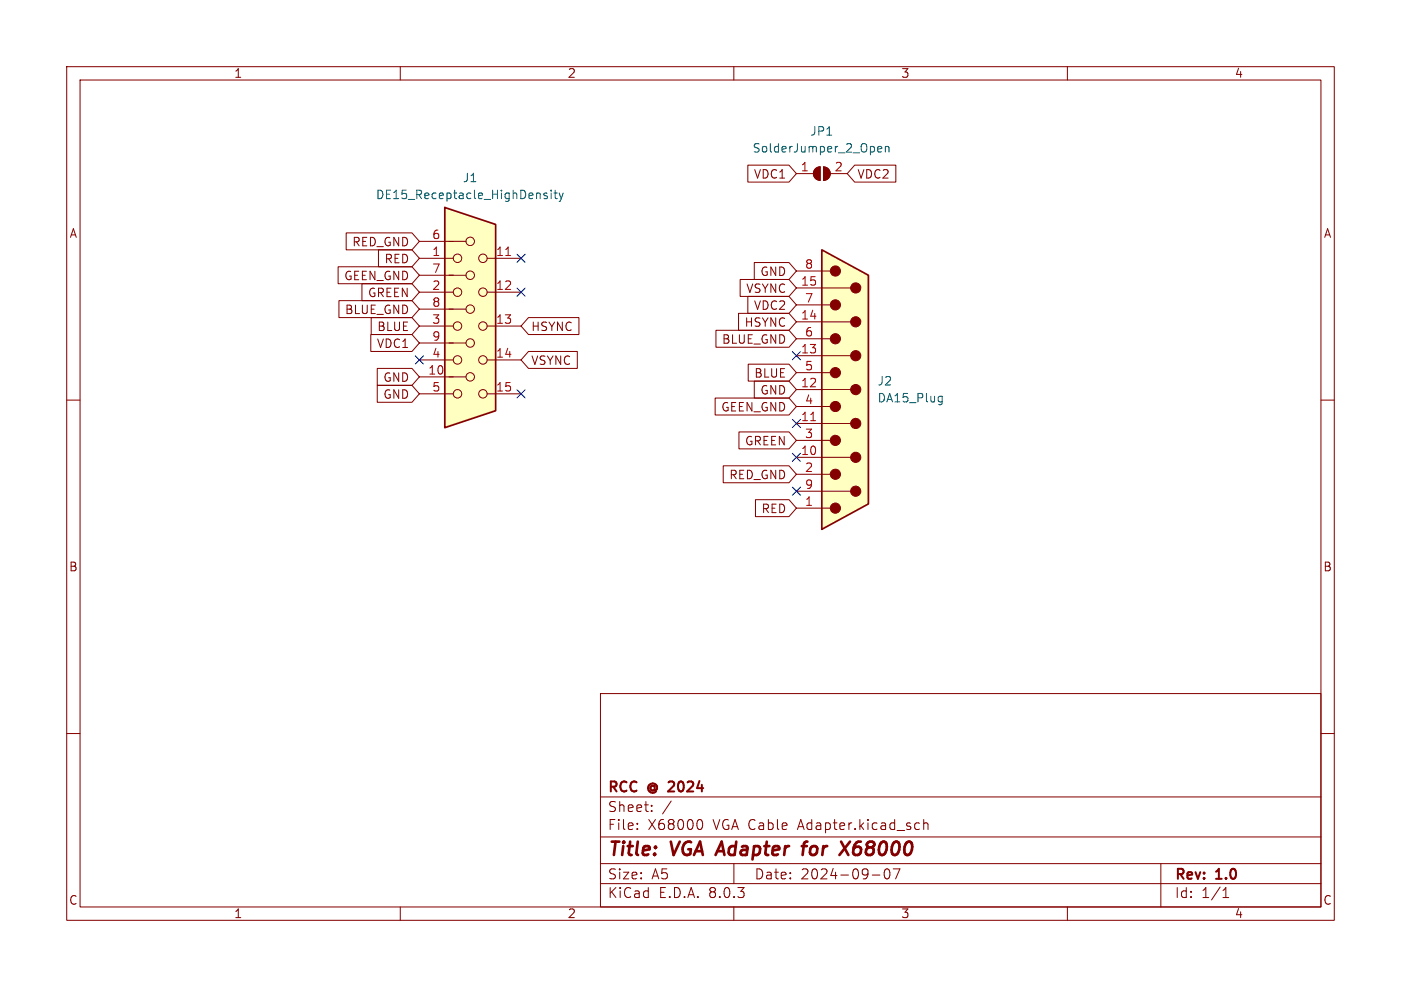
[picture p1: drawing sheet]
<svg xmlns="http://www.w3.org/2000/svg" width="210mm" height="148mm" viewBox="0 0 210 148" stroke-linecap="round" stroke-linejoin="round" font-family="sans-serif">
<g fill="none" stroke="#840000" stroke-width=".15">
<path d="M10 10h190v128h-190zM12 12h186v124h-186zM60 10v2M110 10v2M160 10v2M119.4 26h2.5M122.2 25.3l.4-.2 .3-.1v2a1.01 1.01 0 0 1-.9-.6 1.01 1.01 0 0 1 .2-1.1zM123.4 25a1.01 1.01 0 0 1 1.1 1 1.01 1.01 0 0 1-1.1 1.1zM124.5 26h2.5M10 60h2M198 60h2M10 110h2"/>
<path d="M90 104h108v32h-108zM90 119.5h108M198 110h2M60 136v2M90 132.5h108M90 129.5h108M90 125.5h108M95.5 124.2v.2M95.5 123.5v.1M97.7 121.5v.2M97.7 120.8v.1M100.6 120.1l-1.3 1.9"/>
<path d="M104.8 122.9h.2a.94 .94 0 0 1 0 1.5h-.2M110 136v2M110 129.5v3M130.8 131.2h1.1M132.7 130.4l.3-.1a.94 .94 0 0 1 0 1.5h-.1a.91 .91 0 0 1-.2-1.4zM133.9 130.3h1l-.6 1.5M137.7 123.4l.1 .1M137.8 124.3l-.1 .1M138.5 122.9v1.5M138.5 123.5a.37 .37 0 0 1 .6 .1v.8M160 136v2M174 129.5v6.5"/>
<path d="M183.3 134.6h.9M183.3 133.5l.5-.4v1.5"/>
</g>
<path d="M120.2 126.9h.7M121 126.2l-.4 .1-.1 .2-.2 1.7M126.1 126.2l1.1 2M127.4 126.2l-1.6 2" fill="none" stroke="#840000" stroke-width=".4"/>
<g fill="#840000" stroke="#840000" stroke-width=".15">
<path d="M122.2 25.3l.4-.2 .3-.1v2a1.01 1.01 0 0 1-.9-.6 1.01 1.01 0 0 1 .2-1.1z"/>
<path d="M123.4 25a1.01 1.01 0 0 1 1.1 1 1.01 1.01 0 0 1-1.1 1.1z"/>
</g>
<path d="M131.6 22.4l.6-.1-.1-.3h-.4l-.1 .1v.6h.5M132.7 22.1l.2-.1h.3l.1 .8M132.7 22v.8" fill="none" stroke="#006464" stroke-width=".15"/>
<path d="M66.7 31.1l7.6 2.6v27.9l-7.6 2.5z" fill="#ffffc2"/>
<g fill="none" stroke="#840000" stroke-width=".15">
<path d="M62.9 36.2h6.9M62.9 38.7h5M73 38.7h5.1M62.9 41.3h6.9M62.9 56.5h6.9M62.9 51.4h6.9M62.9 46.4h6.9M62.9 43.8h5M62.9 48.9h5M62.9 54h5M62.9 59.1h5M73 43.8h5.1"/>
<path d="M73 48.9h5.1M73 54h5.1M73 59.1h5.1"/>
<circle cx="68.6" cy="38.7" r=".63"/>
<circle cx="70.5" cy="36.2" r=".63"/>
<circle cx="72.4" cy="38.7" r=".63"/>
<circle cx="68.6" cy="43.8" r=".63"/>
<circle cx="68.6" cy="54" r=".63"/>
<circle cx="68.6" cy="48.9" r=".63"/>
<circle cx="68.6" cy="59.1" r=".63"/>
<circle cx="70.5" cy="51.4" r=".63"/>
<circle cx="70.5" cy="41.3" r=".63"/>
<circle cx="70.5" cy="56.5" r=".63"/>
<circle cx="70.5" cy="46.4" r=".63"/>
<circle cx="72.4" cy="59.1" r=".63"/>
<circle cx="72.4" cy="54" r=".63"/>
<circle cx="72.4" cy="43.8" r=".63"/>
<circle cx="72.4" cy="48.9" r=".63"/>
</g>
<path d="M66.7 31.1l7.6 2.6v27.9l-7.6 2.5z" fill="none" stroke="#840000" stroke-width=".25"/>
<path d="M75.8 38.3h.7" fill="none" stroke="#a90000" stroke-width=".15"/>
<path d="M81.6 29.3l.4 .1 .1 .2-.2 .2-.4-.1M81.6 29h.4M82.6 28.5v.1M82.6 28.9v.9M83 28.9h.5M83.2 28.5v1.1l.3 .2M83.8 28.9l.3 .9M84.1 29.8l-.1 .3-.2 .1M84.4 28.9l-.3 .9" fill="none" stroke="#006464" stroke-width=".15"/>
<path d="M123.2 37.5l7 3.8v34.3l-7 3.8z" fill="#ffffc2"/>
<g fill="#840000" stroke="#840000" stroke-width=".15">
<circle cx="125.2" cy="76.2" r=".76"/>
<circle cx="125.2" cy="71.1" r=".76"/>
<circle cx="125.2" cy="66" r=".76"/>
<circle cx="125.2" cy="61" r=".76"/>
<circle cx="125.2" cy="55.9" r=".76"/>
<circle cx="125.2" cy="50.8" r=".76"/>
<circle cx="125.2" cy="45.7" r=".76"/>
<circle cx="125.2" cy="40.6" r=".76"/>
<circle cx="128.3" cy="73.7" r=".76"/>
<circle cx="128.3" cy="68.6" r=".76"/>
<circle cx="128.3" cy="63.5" r=".76"/>
<circle cx="128.3" cy="58.4" r=".76"/>
<circle cx="128.3" cy="53.3" r=".76"/>
<circle cx="128.3" cy="48.3" r=".76"/>
<circle cx="128.3" cy="43.2" r=".76"/>
</g>
<g fill="none" stroke="#840000" stroke-width=".15">
<path d="M51.9 34.9h9.9l1.1 1.3-1.1 1.3h-9.9zM56.7 37.5h5.1l1.1 1.2-1.1 1.3h-5.1zM112.1 24.8h6.2l1.1 1.2-1.1 1.3h-6.2zM113.1 39.4h5.2l1.1 1.2-1.1 1.3h-5.2zM128.1 24.8h6.2v2.5h-6.2l-1.1-1.3zM50.7 40h11.1l1.1 1.3-1.1 1.2h-11.1zM50.8 45.1h11l1.1 1.3-1.1 1.2h-11zM54.3 42.5h7.5l1.1 1.3-1.1 1.3h-7.5zM55.6 50.2h6.2l1.1 1.2-1.1 1.3h-6.2zM55.6 47.6h6.2l1.1 1.3-1.1 1.3h-6.2zM56.5 55.2h5.3l1.1 1.3-1.1 1.3h-5.3zM56.5 57.8h5.3l1.1 1.3-1.1 1.2h-5.3z"/>
<path d="M79.2 52.7h7.3v2.5h-7.3l-1.1-1.2zM79.2 47.6h7.6v2.6h-7.6l-1.1-1.3zM107.2 59.7h11.1l1.1 1.3-1.1 1.2h-11.1zM107.3 49.5h11l1.1 1.3-1.1 1.3h-11zM110.7 47h7.6l1.1 1.3-1.1 1.2h-7.6zM110.9 41.9h7.4l1.1 1.3-1.1 1.3h-7.4zM112.1 44.4h6.2l1.1 1.3-1.1 1.3h-6.2zM112.2 54.6h6.1l1.1 1.3-1.1 1.3h-6.1zM113.1 57.1h5.2l1.1 1.3-1.1 1.3h-5.2zM119.4 58.4h8.1M119.4 55.9h5.1M119.4 53.3h8.1"/>
<path d="M119.4 50.8h5.1M119.4 48.3h8.1M119.4 45.7h5.1M119.4 43.2h8.1M119.4 40.6h5.1M108.4 69.8h9.9l1.1 1.3-1.1 1.3h-9.9zM110.8 64.8h7.5l1.1 1.2-1.1 1.3h-7.5zM113.2 74.9h5.1l1.1 1.3-1.1 1.3h-5.1zM119.4 76.2h5.1M119.4 73.7h8.1M119.4 71.1h5.1M119.4 68.6h8.1"/>
<path d="M119.4 66h5.1M119.4 63.5h8.1M119.4 61h5.1"/>
</g>
<path d="M123.2 37.5l7 3.8v34.3l-7 3.8z" fill="none" stroke="#840000" stroke-width=".25"/>
<path d="M121.5 63.1h.8" fill="none" stroke="#a90000" stroke-width=".15"/>
<path d="M140.9 59.4l.3 .1M141.2 59.4v1.1l-.1 .1-.3 .1M141.2 60.2l-.3 .1" fill="none" stroke="#006464" stroke-width=".15"/>
<g fill="none" stroke="#000084" stroke-width=".15">
<path d="M77.5 38.1l1.2 1.2M78.7 38.1l-1.2 1.2M62.3 53.4l1.2 1.2M63.5 53.4l-1.2 1.2M77.5 43.2l1.2 1.2M77.5 58.4l1.2 1.3M78.7 43.2l-1.2 1.2M78.7 58.4l-1.2 1.3M118.8 52.7l1.2 1.2M120 52.7l-1.2 1.2M118.8 73.1l1.2 1.2M118.8 62.9l1.2 1.2"/>
<path d="M118.8 68l1.2 1.2M120 73.1l-1.2 1.2M120 62.9l-1.2 1.2M120 68l-1.2 1.2"/>
</g>
<g font-size="2.8" fill="#840000">
<text x="91" y="128.9">Title:</text>
<text x="100.7" y="128.9">VGA Adapter</text>
<text x="122" y="128.9">for</text>
<text x="128.5" y="128.9">X68000</text>
</g>
<g font-size="2.1" fill="#840000">
<text x="91" y="119.2">RCC</text>
<text x="97.2" y="119.2">@ 2024</text>
<text x="91" y="124.7">File:</text>
<text x="91" y="122">Sheet:</text>
<text x="97.1" y="124.7">X68000</text>
<text x="107" y="124.7">VGA Cable</text>
<text x="119.9" y="124.7">Adapter.kicad_sch</text>
<text x="91" y="134.9">KiCad</text>
<text x="91" y="132.1">Size:</text>
<text x="97.7" y="132.1">A5</text>
<text x="98.7" y="134.9">E.D.A.</text>
<text x="106.3" y="134.9">8.0.3</text>
<text x="113" y="132.1">Date:</text>
<text x="120" y="132.1">2024-09-07</text>
<text x="176" y="132.3">Rev:</text>
<text x="176" y="134.9">Id:</text>
<text x="180.1" y="134.9">1/1</text>
<text x="182.4" y="132.3">1.0</text>
</g>
<g font-size="1.8" fill="#840000">
<text x="35" y="11.9">1</text>
<text x="85" y="11.9">2</text>
<text x="135" y="11.9">3</text>
<text x="185" y="11.9">4</text>
<text x="112.9" y="27">VDC1</text>
<text x="128.4" y="27">VDC2</text>
<text x="10.3" y="35.9">A</text>
<text x="198.4" y="35.9">A</text>
<text x="52.7" y="37.1">RED_GND</text>
<text x="57.5" y="39.7">RED</text>
<text x="113.9" y="41.6">GND</text>
<text x="51.5" y="42.2">GEEN_GND</text>
<text x="51.6" y="47.3">BLUE_GND</text>
<text x="55.1" y="44.8">GREEN</text>
<text x="111.8" y="44.1">VSYNC</text>
<text x="112.9" y="46.7">VDC2</text>
<text x="56.4" y="52.4">VDC1</text>
<text x="56.5" y="49.8">BLUE</text>
<text x="79.5" y="49.8">HSYNC</text>
<text x="108.1" y="51.8">BLUE_GND</text>
<text x="111.5" y="49.2">HSYNC</text>
<text x="57.4" y="57.5">GND</text>
<text x="79.5" y="54.9">VSYNC</text>
<text x="113" y="56.8">BLUE</text>
<text x="113.9" y="59.4">GND</text>
<text x="57.4" y="60">GND</text>
<text x="108" y="61.9">GEEN_GND</text>
<text x="111.6" y="67">GREEN</text>
<text x="109.2" y="72.1">RED_GND</text>
<text x="114.1" y="77.2">RED</text>
<text x="10.3" y="85.9">B</text>
<text x="198.3" y="85.9">B</text>
<text x="10.3" y="135.9">C</text>
<text x="35" y="137.9">1</text>
<text x="85" y="137.9">2</text>
<text x="135" y="137.9">3</text>
<text x="185" y="137.9">4</text>
<text x="198.3" y="135.9">C</text>
</g>
<g font-size="1.8" fill="#006464">
<text x="112.7" y="23.1">SolderJumper_2_Open</text>
<text x="121.4" y="20.5">JP1</text>
<text x="69.3" y="27.5">J1</text>
<text x="56.3" y="30.1">DE15_Receptacle_HighDensity</text>
<text x="131.5" y="58">J2</text>
<text x="131.5" y="60.6">DA15_Plug</text>
</g>
<g font-size="1.8" fill="#a90000">
<text x="119.9" y="25.8">1</text>
<text x="125" y="25.8">2</text>
<text x="64.7" y="35.9">6</text>
<text x="64.7" y="38.5">1</text>
<text x="64.7" y="41">7</text>
<text x="74.3" y="38.5">11</text>
<text x="120.6" y="40.4">8</text>
<text x="64.7" y="43.6">2</text>
<text x="64.7" y="46.1">8</text>
<text x="74.3" y="43.6">12</text>
<text x="120" y="42.9">15</text>
<text x="120.6" y="45.5">7</text>
<text x="64.7" y="48.6">3</text>
<text x="64.7" y="53.7">4</text>
<text x="64.7" y="51.2">9</text>
<text x="74.3" y="48.6">13</text>
<text x="74.3" y="53.7">14</text>
<text x="120" y="53.1">13</text>
<text x="120" y="48">14</text>
<text x="120.6" y="50.5">6</text>
<text x="64.1" y="56.3">10</text>
<text x="64.7" y="58.8">5</text>
<text x="74.3" y="58.8">15</text>
<text x="120" y="58.2">12</text>
<text x="120.6" y="55.6">5</text>
<text x="120" y="63.2">11</text>
<text x="120.6" y="65.8">3</text>
<text x="120.6" y="60.7">4</text>
<text x="120" y="68.3">10</text>
<text x="120.6" y="70.9">2</text>
<text x="120.6" y="75.9">1</text>
<text x="120.6" y="73.4">9</text>
</g>
</svg>
